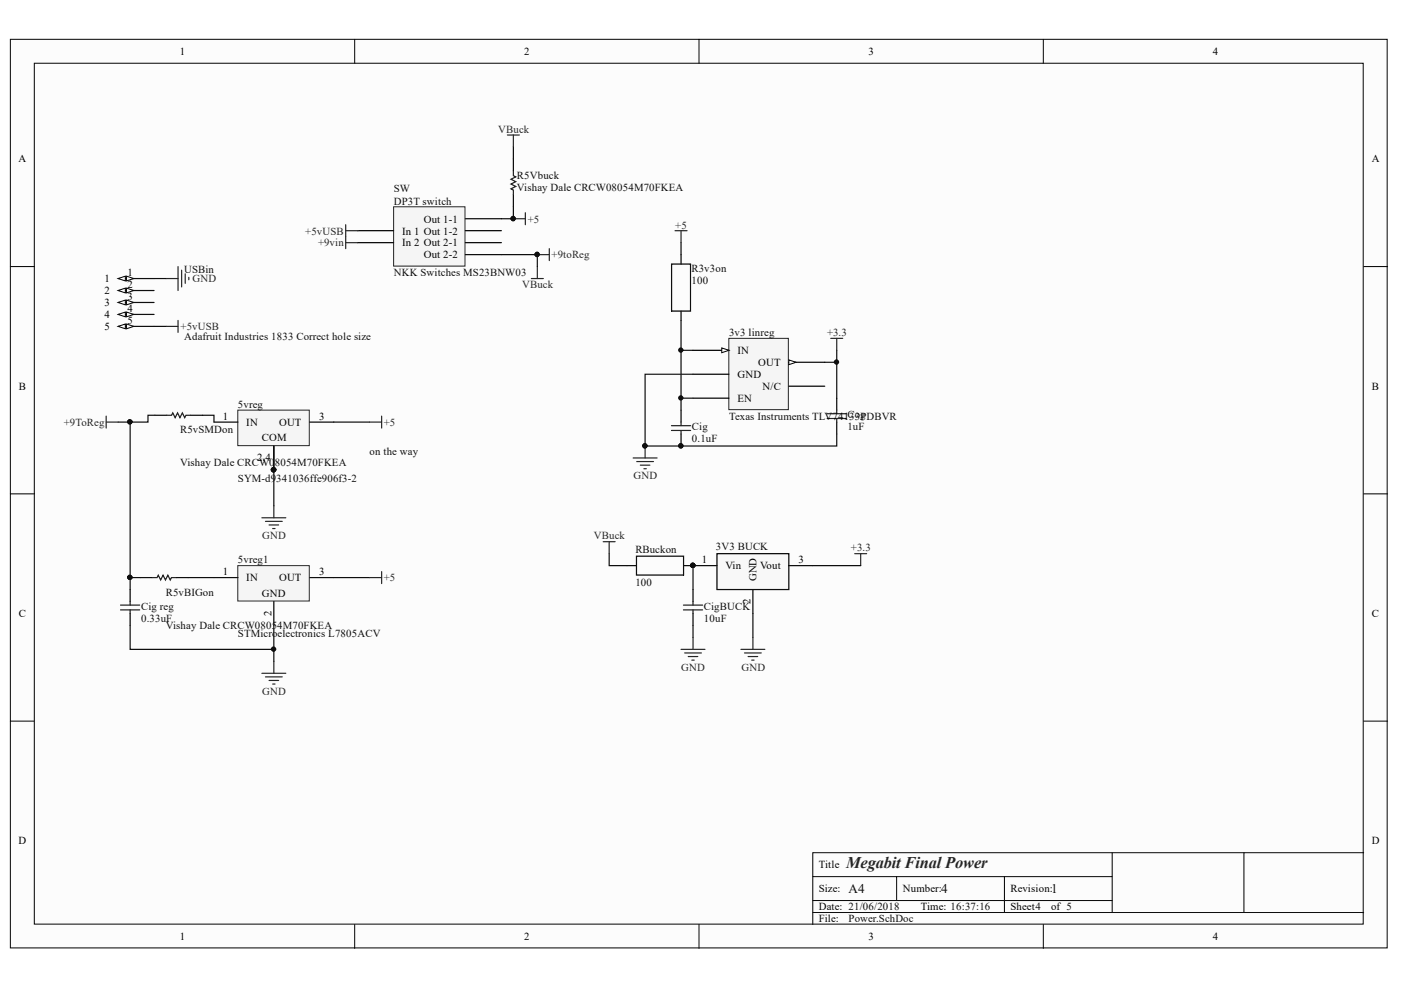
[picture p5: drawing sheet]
<svg xmlns="http://www.w3.org/2000/svg" width="297mm" height="210mm" viewBox="0 0 297 210" stroke-linecap="round" stroke-linejoin="round" font-family="sans-serif">
<g fill="#fcfcfc" stroke="#000" stroke-width=".21">
<path d="M2.2 8.3h291.9v192.7h-291.9z"/>
<path d="M7.3 13.4h281.7v182.5h-281.7z"/>
</g>
<g fill="none" stroke="#000" stroke-width=".21">
<path d="M75.2 8.3v5.1M148.2 8.3v5.1M221.2 8.3v5.1M2.2 56.5h5.1M289.1 56.5h5.1M2.2 104.7h5.1M289.1 104.7h5.1M2.2 152.9h5.1M289.1 152.9h5.1M75.2 196v5.1M148.2 196v5.1M172.3 185.9h63.5"/>
<path d="M172.3 193.5h116.8M172.3 190.9h63.5M190.1 185.9v5M213 185.9v7.6M221.2 196v5.1M235.8 180.8v12.7M263.7 180.8h-91.4v15.2M289.1 180.8h-25.4v12.7"/>
</g>
<g fill="none" stroke="#262626" stroke-width=".25">
<path d="M35.2 59.1h2.5M37.7 56.5v5.1M38.5 57.3v3.5M39.3 58v2.1M40 58.8v.5M143.1 48.9h2.6M144.4 48.9v2.6M35.2 69.2h2.5M37.7 67.9v2.6M176.1 71.7h2.6M177.4 71.7v2.6M22.5 88.2v2.6"/>
<path d="M22.5 89.5h2.6M78.4 89.5h2.5M80.9 88.2v2.6M134.2 97.1h5.1M135 97.9h3.6M135.8 98.6h2M136.5 99.4h.5M136.8 94.6v2.5M55.5 109.8h5.1M56.3 110.5h3.5M57 111.3h2.1M57.8 112.1h.5"/>
<path d="M58.1 107.2v2.6"/>
</g>
<path d="M32.7 59.1h2.5M32.7 69.2h2.5M146.9 79.3h-10.1v15.3h40.6v-2.6M177.4 74.3v10.1M70.8 89.5h7.6" fill="none" stroke="#0e0e0e" stroke-width=".25"/>
<g fill="#0e0e0e" stroke="#0e0e0e" stroke-width=".21">
<circle cx="136.7" cy="94.5" r=".46"/>
<circle cx="144.3" cy="94.5" r=".46"/>
</g>
<path d="M25.1 59.1h7.6M144.4 87v2.5M144.4 92v2.6M177.4 84.4v2.6M177.4 89.5v2.5" fill="none" stroke="#000" stroke-width=".25"/>
<path d="M142.4 90.3h4M142.4 91.3h4M144.4 89.5v.8M144.4 91.3v.7M175.4 87.7h4M175.4 88.7h4M177.4 87v.7M177.4 88.7v.8" fill="none" stroke="#1c1c1c" stroke-width=".25"/>
<g fill="#fcfcfc" stroke="#000" stroke-width=".21">
<path d="M25.1 59.1l1.5-.5v1z"/>
<path d="M26.8 58.6l1.6 .5-1.6 .5z"/>
</g>
<path d="M25.1 61.6h7.6" fill="none" stroke="#000" stroke-width=".25"/>
<g fill="#fcfcfc" stroke="#000" stroke-width=".21">
<path d="M25.1 61.6l1.5-.5v1z"/>
<path d="M26.8 61.1l1.6 .5-1.6 .5z"/>
</g>
<path d="M25.1 64.1h7.6" fill="none" stroke="#000" stroke-width=".25"/>
<g fill="#fcfcfc" stroke="#000" stroke-width=".21">
<path d="M25.1 64.1l1.5-.5v1z"/>
<path d="M26.8 63.6l1.6 .5-1.6 .5z"/>
</g>
<path d="M25.1 66.7h7.6" fill="none" stroke="#000" stroke-width=".25"/>
<g fill="#fcfcfc" stroke="#000" stroke-width=".21">
<path d="M25.1 66.7l1.5-.5v1z"/>
<path d="M26.8 66.2l1.6 .5-1.6 .5z"/>
</g>
<path d="M25.1 69.2h7.6" fill="none" stroke="#000" stroke-width=".25"/>
<g fill="#fcfcfc" stroke="#000" stroke-width=".21">
<path d="M25.1 69.2l1.5-.5v1z"/>
<path d="M26.8 68.7l1.6 .5-1.6 .5z"/>
</g>
<path d="M50.4 87h15.2v7.5h-15.2z" fill="#f5f5f5" stroke="#262626" stroke-width=".21"/>
<path d="M45.4 89.5h5M65.7 89.5h5.1M146.9 125v2.5M146.9 130.1v2.5" fill="none" stroke="#000" stroke-width=".25"/>
<path d="M181.2 117.4h2.6M182.5 117.4v2.5M144.4 137.7h5.1M145.2 138.4h3.5M145.9 139.2h2M146.7 140h.5M146.9 135.1v2.6M157.1 137.7h5.1M157.9 138.4h3.5M158.6 139.2h2M159.4 140h.5M159.6 135.1v2.6" fill="none" stroke="#262626" stroke-width=".25"/>
<path d="M144.9 128.3h4.1M144.9 129.3h4.1M146.9 127.5v.8M146.9 129.3v.8" fill="none" stroke="#1c1c1c" stroke-width=".25"/>
<path d="M152 117.4h15.2v7.6h-15.2z" fill-rule="evenodd" fill="#f8f8f8" stroke="#000" stroke-width=".25"/>
<path d="M142.4 56h4v10h-4zM144.4 54v2M144.4 66v2M132.9 119.9h2M134.9 117.9h10v4h-10zM144.9 119.9h7.1M167.2 119.9h5.1M159.6 125v5.1" fill="none" stroke="#000" stroke-width=".25"/>
<circle cx="146.9" cy="119.9" r=".46" fill="#0e0e0e" stroke="#0e0e0e" stroke-width=".21"/>
<path d="M172.3 119.9h10.2M146.9 132.6v2.5M159.6 130.1v5" fill="none" stroke="#0e0e0e" stroke-width=".25"/>
<path d="M83.5 43.8h15.1v12.6h-15.1z" fill="#f5f5f5" stroke="#262626" stroke-width=".21"/>
<path d="M75.8 48.9h7.7M75.8 51.5h7.7M98.7 48.9h7.6M98.7 51.5h7.6M98.7 46.4h7.6M98.7 54h7.6M27.6 125v2.5M27.6 130.1v2.5" fill="none" stroke="#000" stroke-width=".25"/>
<g fill="none" stroke="#262626" stroke-width=".25">
<path d="M73.3 47.6v5.1M73.3 48.9h2.5M73.3 51.5h2.5M108.8 46.4h2.6M111.4 45.1v2.5M113.9 54h2.6M116.5 52.7v2.6M78.4 122.5h2.5M80.9 121.2v2.5M55.5 142.8h5.1M56.3 143.5h3.5M57 144.3h2.1"/>
<path d="M57.8 145h.5M58.1 140.2v2.6"/>
</g>
<g fill="#0e0e0e" stroke="#0e0e0e" stroke-width=".21">
<circle cx="108.8" cy="46.3" r=".46"/>
<circle cx="113.9" cy="53.9" r=".46"/>
<circle cx="58" cy="137.6" r=".46"/>
</g>
<path d="M27.6 132.6v5.1h30.5M58.1 132.6v7.6M70.8 122.5h7.6" fill="none" stroke="#0e0e0e" stroke-width=".25"/>
<path d="M25.6 128.3h4M25.6 129.3h4M27.6 127.5v.8M27.6 129.3v.8" fill="none" stroke="#1c1c1c" stroke-width=".25"/>
<path d="M50.4 119.9h15.2v7.5h-15.2z" fill="#f5f5f5" stroke="#262626" stroke-width=".21"/>
<path d="M45.4 122.5h5M58.1 127.5v5.1M65.7 122.5h5.1" fill="none" stroke="#000" stroke-width=".25"/>
<path d="M106.3 54h7.6v2.5M25.1 89.5h2.5v33M58.1 99.6v7.6M129.2 117.4v2.5h3.7M146.9 119.9v5.1M29.7 122.5h-2.1v2.5" fill="none" stroke="#0e0e0e" stroke-width=".25"/>
<g fill="#0e0e0e" stroke="#0e0e0e" stroke-width=".21">
<circle cx="27.5" cy="122.4" r=".46"/>
<circle cx="27.5" cy="89.4" r=".46"/>
<circle cx="146.9" cy="119.9" r=".46"/>
<circle cx="113.9" cy="53.9" r=".46"/>
</g>
<path d="M107.6 28.6h2.5M108.8 28.6v2.6M112.7 59.1h2.5M113.9 56.5v2.6M127.9 114.9h2.5M129.2 114.9v2.5" fill="none" stroke="#262626" stroke-width=".25"/>
<path d="M154.5 71.7h12.6v15.2h-12.6z" fill="#f5f5f5" stroke="#262626" stroke-width=".21"/>
<path d="M146.9 74.3h7.7" fill="none" stroke="#000" stroke-width=".25"/>
<path d="M153 73.8l1.6 .5-1.6 .5z" fill="#fcfcfc" stroke="#000" stroke-width=".21"/>
<path d="M146.9 79.3h7.7M167.2 76.8h7.7M146.9 84.4h7.7" fill="none" stroke="#000" stroke-width=".25"/>
<path d="M167.2 76.3l1.6 .5-1.6 .5z" fill="#fcfcfc" stroke="#000" stroke-width=".21"/>
<path d="M108.8 33.7v2.5M108.8 41.3v2.5M32.8 88h2.6M40.4 88h2.6M167.2 81.9h7.7M29.7 122.5h2.6M37.4 122.5h2.5" fill="none" stroke="#000" stroke-width=".25"/>
<path d="M108.8 31.2v2.5M108.8 43.8v2.6h-2.5M144.4 51.5v2.5M144.4 74.3h2.5M144.4 68v19M174.9 76.8h2.5M32.8 88h-1.4v1.5h-3.8M43 88h2.4v1.5M144.4 84.4h2.5M39.9 122.5h5.5" fill="none" stroke="#0e0e0e" stroke-width=".25"/>
<g fill="#0e0e0e" stroke="#0e0e0e" stroke-width=".21">
<circle cx="144.3" cy="84.4" r=".46"/>
<circle cx="144.3" cy="74.2" r=".46"/>
<circle cx="177.4" cy="76.8" r=".46"/>
<circle cx="27.5" cy="89.4" r=".46"/>
<circle cx="108.8" cy="46.3" r=".46"/>
</g>
<path d="M108.8 36.2v1l.6 .3-1.1 .5 1.1 .5-1.1 .5 1.1 .5-1.1 .5 .5 .3v1M35.4 88h1l.2-.5 .5 1.1 .5-1.1 .6 1.1 .5-1.1 .5 1.1 .2-.6h1M32.3 122.5h1l.3-.5 .5 1 .5-1 .5 1 .5-1 .5 1 .2-.5h1.1" fill="none" stroke="#1c1c1c" stroke-width=".25"/>
<text font-size="6" fill="#0e0e0e" x="57.1" y="98.3">PI5vreg02</text>
<text font-size="3.5" fill="#262626" x="179.4" y="184.1">Megabit Final Power</text>
<g font-size="2.8" fill="#0e0e0e">
<text x="179.9" y="189.3">A4</text>
<text x="199.5" y="189.3">4</text>
<text x="222.8" y="189.3">1</text>
</g>
<g font-size="2.3">
<text x="38.1" y="11.6">1</text>
<text x="111.1" y="11.6">2</text>
<text x="184.1" y="11.6">3</text>
<text x="257.2" y="11.6">4</text>
<text x="3.9" y="34.4">A</text>
<text x="290.9" y="34.4">A</text>
<text x="89.8" y="47.2">Out 1-1</text>
<text x="85.3" y="49.7">In 1 Out 1-2</text>
<text x="85.3" y="52.3">In 2 Out 2-1</text>
<text x="22.1" y="59.9">1</text>
<text x="27" y="58.6">1</text>
<text x="89.8" y="54.8">Out 2-2</text>
<text x="22.1" y="62.4">2</text>
<text x="22.1" y="64.9">3</text>
<text x="27" y="61.1">2</text>
<text x="27" y="63.6">3</text>
<text x="22.1" y="67.4">4</text>
<text x="22.1" y="70">5</text>
<text x="27" y="66.2">4</text>
<text x="27" y="68.7">5</text>
<text x="156.3" y="75">IN</text>
<text x="160.7" y="77.6">OUT</text>
<text x="4" y="82.6">B</text>
<text x="156.3" y="80.1">GND</text>
<text x="161.7" y="82.6">N/C</text>
<text x="290.9" y="82.6">B</text>
<text x="47.2" y="89">1</text>
<text x="67.7" y="89">3</text>
<text x="156.3" y="85.2">EN</text>
<text x="52.2" y="90.2">IN</text>
<text x="55.5" y="93.5">COM</text>
<text x="59.2" y="90.2">OUT</text>
<text x="54.5" y="97.8">2,4</text>
<text x="148.8" y="119.4">1</text>
<text x="169.3" y="119.4">3</text>
<text x="47.2" y="122">1</text>
<text x="52.2" y="123.2">IN</text>
<text x="59.2" y="123.2">OUT</text>
<text x="67.7" y="122">3</text>
<text x="153.8" y="120.7">Vin</text>
<text x="160.4" y="123.2" transform="rotate(-90 160.4 123.2)">GND</text>
<text x="161.2" y="120.7">Vout</text>
<text x="4" y="130.8">C</text>
<text x="55.5" y="126.5">GND</text>
<text x="57.5" y="130.7" transform="rotate(-90 57.5 130.7)">2</text>
<text x="159.1" y="128.1" transform="rotate(-90 159.1 128.1)">2</text>
<text x="290.9" y="130.8">C</text>
<text x="3.9" y="179">D</text>
<text x="290.9" y="179">D</text>
<text x="173.6" y="184.1">Title</text>
<text x="173.6" y="189.2">Size:</text>
<text x="191.4" y="189.2">Number:</text>
<text x="214.2" y="189.2">Revision:</text>
<text x="173.6" y="193">Date: 21/06/2018</text>
<text x="173.6" y="195.5">File:</text>
<text x="195.2" y="193">Time: 16:37:16</text>
<text x="214.2" y="193">Sheet4</text>
<text x="222.8" y="193">of 5</text>
<text x="38.1" y="199.3">1</text>
<text x="111.1" y="199.3">2</text>
<text x="184.1" y="199.3">3</text>
<text x="257.2" y="199.3">4</text>
</g>
<g font-size="2.3" fill="#262626">
<text x="105.6" y="28.1">VBuck</text>
<text x="111.9" y="47.2">+5</text>
<text x="64.7" y="49.7">+5vUSB</text>
<text x="67.4" y="52.3">+9vin</text>
<text x="143.2" y="48.5">+5</text>
<text x="40.8" y="59.9">GND</text>
<text x="117" y="54.8">+9toReg</text>
<text x="110.7" y="61.1">VBuck</text>
<text x="38.3" y="70">+5vUSB</text>
<text x="175.4" y="71.2">+3.3</text>
<text x="13.5" y="90.2">+9ToReg</text>
<text x="81.4" y="90.2">+5</text>
<text x="134.3" y="101.6">GND</text>
<text x="55.6" y="114.4">GND</text>
<text x="125.9" y="114.4">VBuck</text>
<text x="180.4" y="116.9">+3.3</text>
<text x="81.4" y="123.2">+5</text>
<text x="144.4" y="142.2">GND</text>
<text x="157.2" y="142.2">GND</text>
<text x="55.6" y="147.3">GND</text>
</g>
<g font-size="2.3" fill="#0e0e0e">
<text x="83.5" y="40.8">SW</text>
<text x="109.6" y="38">R5Vbuck</text>
<text x="109.6" y="40.5">Vishay Dale CRCW08054M70FKEA</text>
<text x="83.5" y="43.4">DP3T switch</text>
<text x="39" y="57.8">USBin</text>
<text x="83.5" y="58.6">NKK Switches MS23BNW03</text>
<text x="146.6" y="57.7">R3v3on</text>
<text x="146.6" y="60.3">100</text>
<text x="154.6" y="71.2">3v3 linreg</text>
<text x="39" y="72">Adafruit Industries 1833 Correct hole size</text>
<text x="50.5" y="86.4">5vreg</text>
<text x="154.6" y="89">Texas Instruments TLV741CoPDBVR</text>
<text x="180.1" y="89">33g</text>
<text x="38.2" y="91.8">R5vSMDon</text>
<text x="146.7" y="91.3">Cig</text>
<text x="146.7" y="93.8">0.1uF</text>
<text x="179.7" y="91.3">1uF</text>
<text x="38.2" y="98.9">Vishay Dale CRCW0</text>
<text x="58.3" y="98.9">8054M70FKEA</text>
<text x="78.3" y="96.6">on the way</text>
<text x="50.5" y="102.1">SYM-d9</text>
<text x="58.6" y="102.1">341036ffe906f3-2</text>
<text x="50.5" y="119.4">5vreg1</text>
<text x="134.7" y="117.2">RBuckon</text>
<text x="151.8" y="116.7">3V3 BUCK</text>
<text x="134.7" y="124.2">100</text>
<text x="29.9" y="129.3">Cig reg</text>
<text x="29.9" y="131.9">0.33uF</text>
<text x="35.2" y="126.3">R5vBIGon</text>
<text x="149.2" y="129.3">CigBUCK</text>
<text x="149.2" y="131.9">10uF</text>
<text x="35.2" y="133.3">Vishay Dale CRCW08054M70FKEA</text>
<text x="50.5" y="135.2">STMicroelectronics L7805ACV</text>
<text x="179.9" y="195.5">Power.SchDoc</text>
</g>
</svg>
